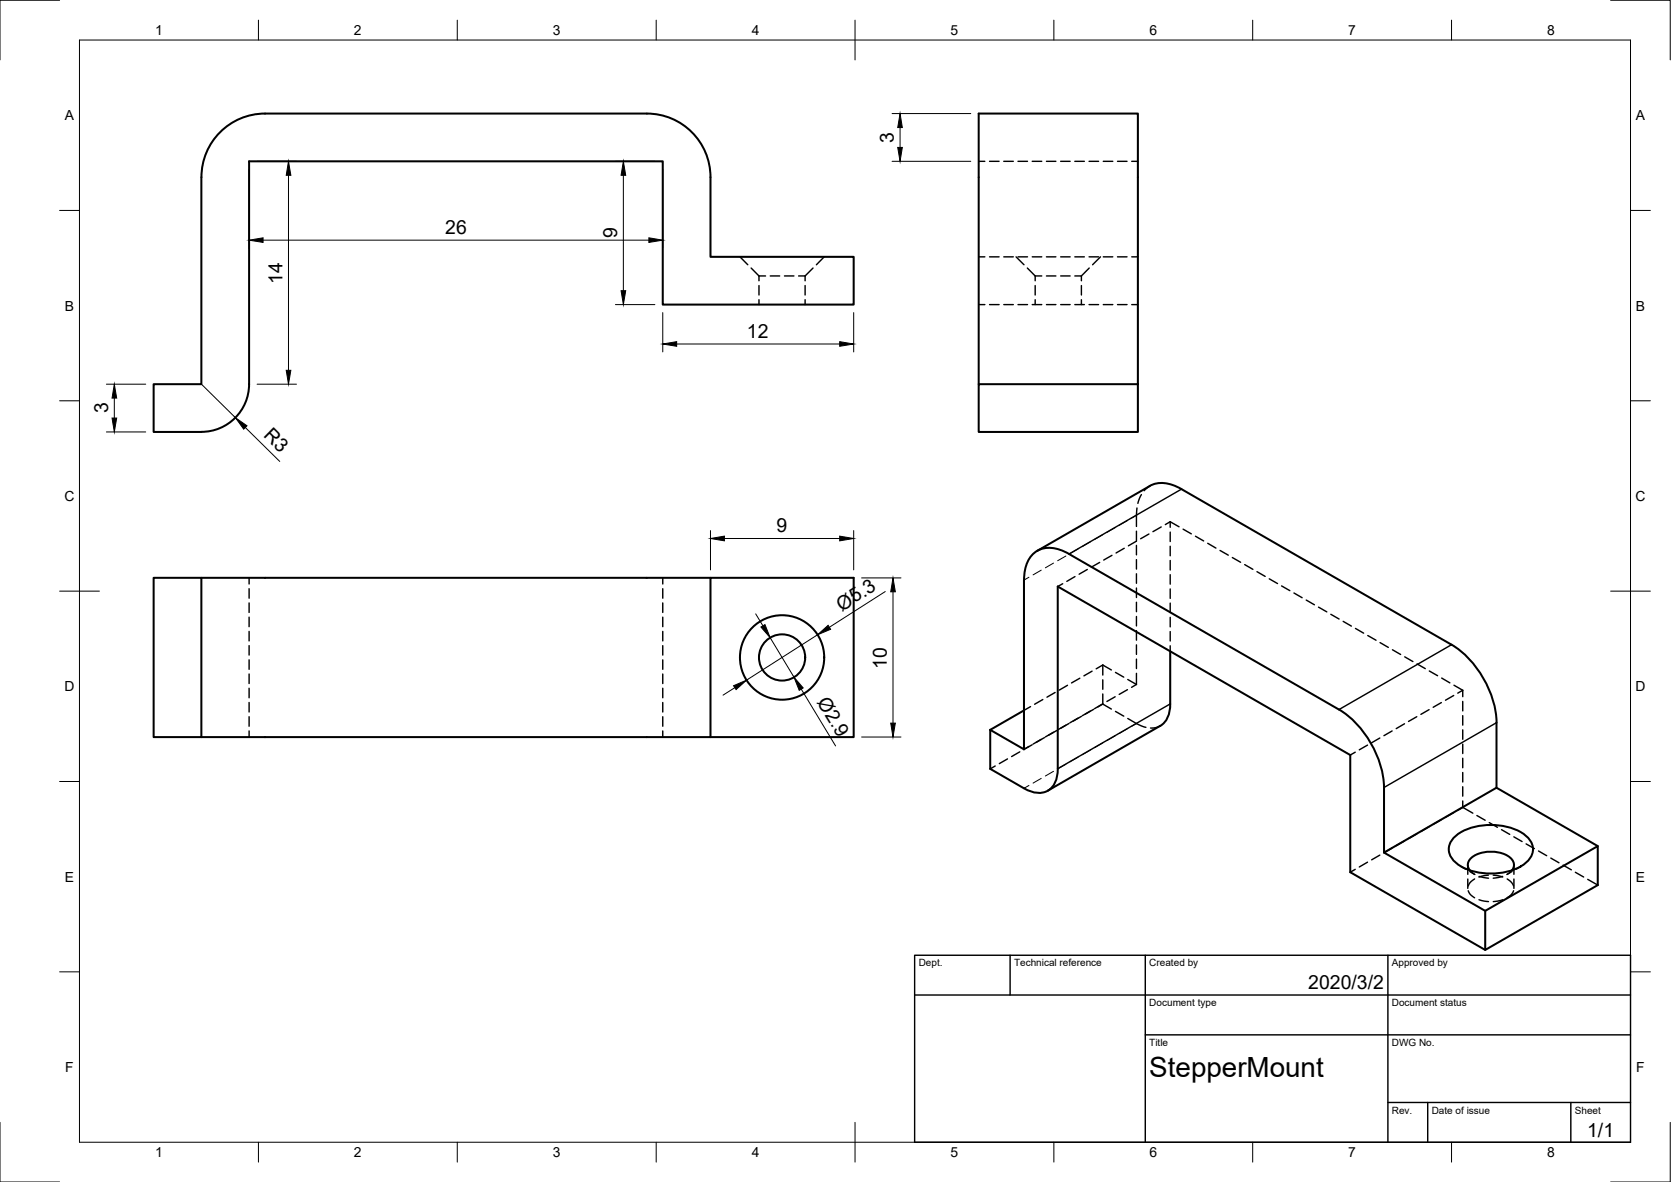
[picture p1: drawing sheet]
<svg xmlns="http://www.w3.org/2000/svg" width="420mm" height="297mm" viewBox="0 0 420 297" stroke-linecap="round" stroke-linejoin="round" font-family="sans-serif">
<g fill="none" stroke="#000" stroke-width=".36">
<path d="M246.1 40.5h1.5M248.8 40.5h2.4M252.4 40.5h2.4M256 40.5h2.4M259.5 40.5h2.4M263.1 40.5h2.4M266.7 40.5h2.4M270.3 40.5h2.3M273.8 40.5h2.4M277.4 40.5h2.4M281 40.5h2.4M284.6 40.5h1.5"/>
<path d="M186.1 64.5l1.9 2M188.9 67.4l1.9 1.9M190.8 69.3h1.7M190.8 69.3v1.3M190.8 71.8v2.3M190.8 75.3v1.2M193.7 69.3h2.3M197.3 69.3h2.3M200.8 69.3h1.6M202.4 69.3v1.3M202.4 71.8v2.3M202.4 75.3v1.2"/>
<path d="M204.4 67.4l-2 1.9M207.2 64.5l-1.9 2M246.1 64.5h1.5M246.1 76.5h1.5M248.8 64.5h2.4M248.8 76.5h2.4M252.4 64.5h2.4M252.4 76.5h2.4M255.5 64.5l2 2M256 64.5h2.4M256 76.5h2.4M258.3 67.4l2 1.9"/>
<path d="M259.5 64.5h2.4M259.5 76.5h2.4M260.3 69.3h1.6M260.3 69.3v1.3M260.3 71.8v2.3M260.3 75.3v1.2M263.1 69.3h2.4M263.1 64.5h2.4M263.1 76.5h2.4M266.7 69.3h2.4M266.7 64.5h2.4M266.7 76.5h2.4"/>
<path d="M270.3 69.3h1.6M270.3 64.5h2.3M270.3 76.5h2.3M271.9 69.3v1.3M271.9 71.8v2.3M271.9 75.3v1.2M273.8 64.5h2.4M273.8 76.5h2.4M273.9 67.4l-2 1.9M276.7 64.5l-2 2M277.4 64.5h2.4M277.4 76.5h2.4"/>
<path d="M281 64.5h2.4M281 76.5h2.4M284.6 64.5h1.5M284.6 76.5h1.5M279.6 139.6l-2.1 1.1M282.7 137.8l-2.1 1.2M285.7 133.5v2.4M285.7 137.1v2.3M285.8 136l-2.1 1.2M285.9 127.7l-.2 4.6M287 124.3l-.9 2.2M288.9 134.2l-2.1 1.2"/>
<path d="M289.1 122.1l-1.4 1.2M292 132.4l-2.1 1.2M294.2 131.1v1.4M294.2 133.7v2.4M294.2 137.3v2.4M294.2 131.1l-1.2 .7M294.2 131.1l2.3 1.3M297.5 133l2.1 1.2M300.6 134.8l2 1.1M303.7 136.5l2 1.2M306.8 138.3l2 1.2M62.6 145.2v1.6"/>
<path d="M62.6 147.9v2.4M62.6 151.5v2.4M62.6 155.1v2.4M62.6 158.7v2.4M166.6 145.2v1.6M166.6 147.9v2.4M166.6 151.5v2.4M166.6 155.1v2.4M166.6 158.7v2.4M267.2 146.7l-1.2 .7M270.3 144.9l-2.1 1.2M273.4 143.1l-2.1 1.2"/>
<path d="M276.5 141.3l-2.1 1.2M285.7 140.6v2.4M285.7 144.2v2.4M285.7 147.8v2.4M285.7 151.3v2.4M285.7 154.9v2.4M285.7 158.5v2.4M294.2 140.9v2.3M294.2 144.4v2.4M294.2 148v2.4M294.2 151.6v2.4M294.2 155.1v2.4"/>
<path d="M294.2 158.7v2.4M309.9 140.1l2 1.2M313 141.9l2 1.2M316.1 143.7l2 1.2M319.2 145.5l2 1.1M322.2 147.2l2.1 1.2M325.4 149l2 1.2M328.4 150.8l2.1 1.2M331.5 152.6l2.1 1.2M334.6 154.4l2.1 1.2M337.7 156.2l2.1 1.1M340.8 157.9l2.1 1.2"/>
<path d="M343.9 159.7l2.1 1.2M62.6 162.2v2.4M62.6 165.8v2.4M62.6 169.4v2.4M62.6 173v2.4M62.6 176.5v2.4M166.6 162.2v2.4M166.6 165.8v2.4M166.6 169.4v2.4M166.6 173v2.4M166.6 176.5v2.4M259.1 177.6l-1.6 .9"/>
<path d="M262.2 175.8l-2.1 1.2M265.3 174l-2.1 1.2M268.4 172.2l-2.1 1.2M271.5 170.4l-2.1 1.2M274.2 178.7l-2.1 1.2M274.6 168.7l-2.1 1.1M275 178.3l-2.1 1.1M277.3 176.9l2.1 1.3M277.3 176.9l-1.3 .8M277.3 167.1v2.5M277.3 170.8v2.4M277.3 174.4v2.5"/>
<path d="M277.3 167.1l-1.7 1M277.3 167.1l2.1 1.3M277.3 176.9l-2.1 1.2M280.4 175.1l-2.1 1.2M280.5 178.8l2.1 1.2M280.5 169l2.1 1.2M283.5 173.3l-2.1 1.2M283.6 170.8l2.1 1.2M285.7 172l-1.2 .7M285.7 162.1v2.4M285.7 165.6v2.4M285.7 169.2v2.8"/>
<path d="M294.2 162.3v1.4M347 161.5l2.1 1.2M350.1 163.3l2.1 1.2M353.2 165.1l2.1 1.2M356.3 166.8l2.1 1.2M359.3 178.3l-2 1.2M359.4 168.6l2.1 1.2M362.4 176.6l-2 1.1M362.5 170.4l2.1 1.2M365.5 174.8l-2 1.2M365.6 172.2l2.2 1.3M367.8 173.5v1.6"/>
<path d="M367.8 176.3v2.4M367.8 179.8v2.4M367.8 173.5l-1.3 .7M62.6 180.1v2.4M62.6 183.7v1.5M166.6 180.1v2.4M166.6 183.7v1.5M250.2 192.5l-1.2 .7M253.3 190.7l-2 1.2M256.4 188.9l-2 1.2M259.5 187.2l-2 1.1 1.2-.7M261.8 185.8l-2 1.2"/>
<path d="M262.6 185.4l-2.1 1.2M265.7 183.6l-2.9 1.6M268 182.2l-2.1 1.2M268.8 181.8l-2.1 1.2M271.9 180l-2.9 1.6M283.6 180.6l2.8 1.6 1.7 .6M291.7 182.4l-1 .4-1.4 .2M340.8 189l-1.3 .7M343.9 187.2l-2.1 1.2M346.9 185.5l-2 1.2M350 183.7l-2 1.2M353.1 181.9l-2 1.2"/>
<path d="M356.2 180.1l-2 1.2M367.8 183.4v2.4M367.8 187v2.4M367.8 190.5v2.4M367.8 194.1v2.4M367.8 197.7v2.4M340.8 218.5l-1.3 .7M343.9 216.7l-2.1 1.2M346.9 214.9l-2 1.2M350 213.1l-2 1.2M353.1 211.3l-2 1.2M356.2 209.6l-2 1.1"/>
<path d="M359.3 207.8l-2 1.2M362.4 206l-2 1.2M365.5 204.2l-2 1.2M367.3 217.7l1.2 .7M367.8 202.9l2.5 1.5M367.8 202.9l-1.3 .7M367.8 201.3v1.6M369.1 217.4v2.3M369.6 218.7l1.2 1.1M369.6 219l1.2 .7M371.3 204.9l2.1 1.2M374.2 219.9l-2.3 .5"/>
<path d="M374.5 206.7l2 1.2M375.5 219.9l2.3 .5M377.5 208.5l2.1 1.2M380.2 218.7l-1.3 1.1M380.2 219l-1.2 .7M380.6 210.3l2.1 1.2M380.7 217.4v2.3M382.4 217.7l-1.2 .7M383.7 212.1l2.1 1.2M386.8 213.9l2.1 1.1M389.9 215.6l2.1 1.2M393 217.4l2.1 1.2"/>
<path d="M396.1 219.2l2.1 1.2M369.1 220.9v2.4M369.2 223.8l.4 .8 1.2 1M370.8 220.9l-1.2 1-.4 .8M371.9 226.1l2.4 .5M371.9 220.2l2.4 .5M377.8 220.2l-2.3 .5M377.9 226.1l-2.4 .5M379 220.9l.8 .6 .8 1.1M380.6 223.8l-.8 1.2-.8 .6M380.7 220.9v2.4M399.2 221l2.5 1.4"/>
</g>
<!-- layer: S -->
<g fill="none" stroke="#000" stroke-width=".51">
<path d="M162.6 28.5h-96a16 16 0 0 0-15.9 16M162.7 28.5a16 16 0 0 1 15.9 16M50.6 44.5v52h-12v12h12M178.6 44.5v20h36.1v12h-48.1v-36h-104v56a12 12 0 0 1-12 12M246.1 96.5h40v12h-40zM246.1 96.5v-68h40v68M260.8 138.4l28.3-16.3a7.8 7.8 0 0 1 8 .8l67.9 39.1a25 25 0 0 1 11.3 19.6v16.4M38.6 145.2h12v40h-12zM50.6 145.2h128M257.5 178.5l-8.5 4.9M294.2 163.7v13.2a6 6 0 0 1-2.4 5.5l-28.3 16.3M336.7 178.3a25 25 0 0 1 11.3 19.6v16.4l28.3-16.3 25.4 14.6"/>
<path d="M336.7 178.3l-67.9-39.1a8.1 8.1 0 0 0-8-.8 7.8 7.8 0 0 0-3.3 7.4v42.5l-8.5-4.9M50.6 185.2h128v-40h36.1v40h-36.1M249 183.4v9.8l8.5 4.9a5.7 5.7 0 0 0 6.7 .1 6.4 6.4 0 0 0 1.8-5v-45.8l73.5 42.3v29.5l33.9 19.5M348 214.3l25.4 14.6 28.3-16.3v9.8l-28.3 16.3v-9.8M365.5 210.5a14.5 14.5 0 0 1 12.5-2.9 10.6 10.6 0 0 1 6.8 3.7 4.1 4.1 0 0 1-1.4 5.8 15.9 15.9 0 0 1-17 0 4.1 4.1 0 0 1-.9-6.6zM369.6 218.7a2.32 2.32 0 0 1 1-3.6 8.7 8.7 0 0 1 9.2 .5 2.18 2.18 0 0 1 .4 3.1"/>
<circle cx="196.6" cy="165.2" r="10.6"/>
<circle cx="196.6" cy="165.2" r="5.8"/>
</g>
<path d="M297.1 122.9l-28.3 16.3M294.2 176.9l-28.2 16.3M365 162l-28.3 16.3M376.3 181.6l-28.3 16.3" fill="none" stroke="#000" stroke-width=".36"/>
<g fill="none" stroke="#000" stroke-width=".25">
<path d="M268 139.7l-2.1 1.2M271.1 137.9l-2.1 1.2M274.2 136.2l-2.1 1.1M277.3 134.4l-2.1 1.2M280.4 132.6l-2.1 1.2M283.5 130.8l-2.1 1.2M285.7 129.5l-1.2 .7M258.7 145.1l-1.2 .7M261.8 143.3l-2 1.2M264.9 141.5l-2.1 1.2M258.7 197.4l-1.2 .7M261.8 195.6l-2 1.2"/>
<path d="M264.9 193.8l-2.1 1.2M268 192.1l-2.1 1.1M271.1 190.3l-2.1 1.1M274.2 188.5l-2.1 1.2M277.3 186.7l-2.1 1.2M280.4 184.9l-2.1 1.2M283.5 183.1l-2.1 1.2M285.7 181.8l-1.2 .7"/>
</g>
<!-- layer: Border -->
<g fill="none" stroke="#000" stroke-width=".25">
<path d="M15 .1h-15v15M20 10.1h390v276.9h-390zM65 5.1v5M115 5.1v5M165 5.1v5M215 5.1v10M265 5.1v5M315 5.1v5M365 5.1v5M405 .1h15v15M15 52.9h5M410 52.9h5"/>
<path d="M15 100.7h5M410 100.7h5M15 148.6h10M405 148.6h10M15 196.4h5M410 196.4h5M15 244.2h5M410 244.2h5M0 282.1v14.9h15M65 287v5M115 287v5M165 287v5"/>
<path d="M215 282.1v9.9M265 287v5M315 287v5M365 287v5M420 282.1v14.9h-15"/>
</g>
<!-- layer: TitleBlock -->
<path d="M230 240.1h180v46.9h-180zM230 250h180M254 240.1v9.9M288 240.1v46.9M349 240.1v46.9M288 260.1h122M349 277.1h61M359 277.1v9.9M395 277.1v9.9" fill="none" stroke="#000" stroke-width=".36"/>
<!-- layer: Dimensions -->
<g fill="none" stroke="#000" stroke-width=".25">
<path d="M224.3 28.5h19.8M226.3 32.1v4.9M62.7 42.6v19.7M64.6 40.5h9.9M72.5 44.1v49M154.7 40.5h10M156.7 44.1v29M166.6 42.6v19.7M224.3 40.5h19.8M66.1 60.4h97.1M154.7 76.5h10M166.6 78.6v9.8"/>
<path d="M214.7 78.6v9.8M26.8 96.5h9.8M50.7 96.5l8.5 8.5M64.6 96.5h9.9M170.1 86.5h41M26.8 108.5h9.8M28.7 100v5.1M61.7 107.4l8.6 8.6M178.6 133.3v9.9M182.1 135.3h29M214.7 133.3v9.9M190 154.3l1.8 3"/>
<path d="M205.6 159.5l-17.9 11.4M216.6 145.2h9.9M222.6 148.7l-14.1 8.9M224.5 148.7v33M184.8 172.8l-3 1.9M193.7 160.3l5.9 9.9M201.5 173.2l8.6 14.3M216.6 185.2h9.9"/>
</g>
<g fill="#000" stroke="#000" stroke-width=".25">
<path d="M226.3 28.5l.6 3.6h-1.2zM225.7 37h1.2l-.6 3.5zM62.7 60.4l3.4-.6v1.1zM72.5 40.5l.6 3.6h-1.1zM156.7 40.5l.6 3.6h-1.1zM163.2 59.8l3.4 .6-3.4 .5zM156.2 73.1h1.1l-.6 3.4zM72 93.1h1.1l-.6 3.4zM166.6 86.5l3.5-.6v1.1zM211.1 85.9l3.6 .6-3.6 .5zM28.7 96.5l.6 3.5h-1.1zM28.2 105.1h1.1l-.6 3.4z"/>
<path d="M59.2 105l2.9 2-.8 .9zM178.6 135.3l3.5-.6v1.2zM211.1 134.7l3.6 .6-3.6 .6zM191.3 157.6l1-.6 1.4 3.3zM205.6 159.5l2.6-2.4 .7 1zM224.5 145.2l.6 3.5h-1.1zM184.4 172.3l3.3-1.4-2.6 2.4zM199.6 170.2l2.4 2.7-1 .6zM224 181.7h1.1l-.6 3.5z"/>
</g>
<text font-size="7" x="289" y="270.6">StepperMount</text>
<g font-size="4.9">
<text x="224.7" y="35.9" transform="rotate(-90 224.7 35.9)">3</text>
<text x="112" y="58.8">26</text>
<text x="155.2" y="59.9" transform="rotate(-90 155.2 59.9)">9</text>
<text x="71.1" y="71.4" transform="rotate(-90 71.1 71.4)">14</text>
<text x="187.8" y="84.9">12</text>
<text x="27.2" y="103.9" transform="rotate(-90 27.2 103.9)">3</text>
<text x="66.1" y="109.6" transform="rotate(45 66.1 109.6)">R3</text>
<text x="195.3" y="133.8">9</text>
<text x="211.7" y="153.7" transform="rotate(-33 211.7 153.7)">Ø5.3</text>
<text x="223" y="168.1" transform="rotate(-90 223 168.1)">10</text>
<text x="205.3" y="176.4" transform="rotate(59 205.3 176.4)">Ø2.9</text>
<text x="329" y="248.5">2020/3/2</text>
<text x="399.1" y="285.7">1/1</text>
</g>
<g font-size="3.5">
<text x="39" y="8.8">1</text>
<text x="89" y="8.8">2</text>
<text x="139" y="8.8">3</text>
<text x="189" y="8.8">4</text>
<text x="239" y="8.8">5</text>
<text x="289" y="8.8">6</text>
<text x="339" y="8.8">7</text>
<text x="389" y="8.8">8</text>
<text x="16.3" y="30.2">A</text>
<text x="411.3" y="30.2">A</text>
<text x="16.3" y="78">B</text>
<text x="411.3" y="78">B</text>
<text x="16.2" y="125.9">C</text>
<text x="411.2" y="125.9">C</text>
<text x="16.2" y="173.7">D</text>
<text x="411.2" y="173.7">D</text>
<text x="16.3" y="221.6">E</text>
<text x="411.3" y="221.6">E</text>
<text x="16.4" y="269.4">F</text>
<text x="411.4" y="269.4">F</text>
<text x="39" y="290.8">1</text>
<text x="89" y="290.8">2</text>
<text x="139" y="290.8">3</text>
<text x="189" y="290.8">4</text>
<text x="239" y="290.8">5</text>
<text x="289" y="290.8">6</text>
<text x="339" y="290.8">7</text>
<text x="389" y="290.8">8</text>
</g>
<g font-size="2.5">
<text x="231" y="242.9">Dept.</text>
<text x="255" y="242.9">Technical reference</text>
<text x="289" y="242.9">Created by</text>
<text x="350" y="242.9">Approved by</text>
<text x="289" y="252.8">Document type</text>
<text x="350" y="252.8">Document status</text>
<text x="289" y="262.9">Title</text>
<text x="350" y="262.9">DWG No.</text>
<text x="350" y="279.9">Rev.</text>
<text x="360" y="279.9">Date of issue</text>
<text x="396" y="279.9">Sheet</text>
</g>
</svg>
